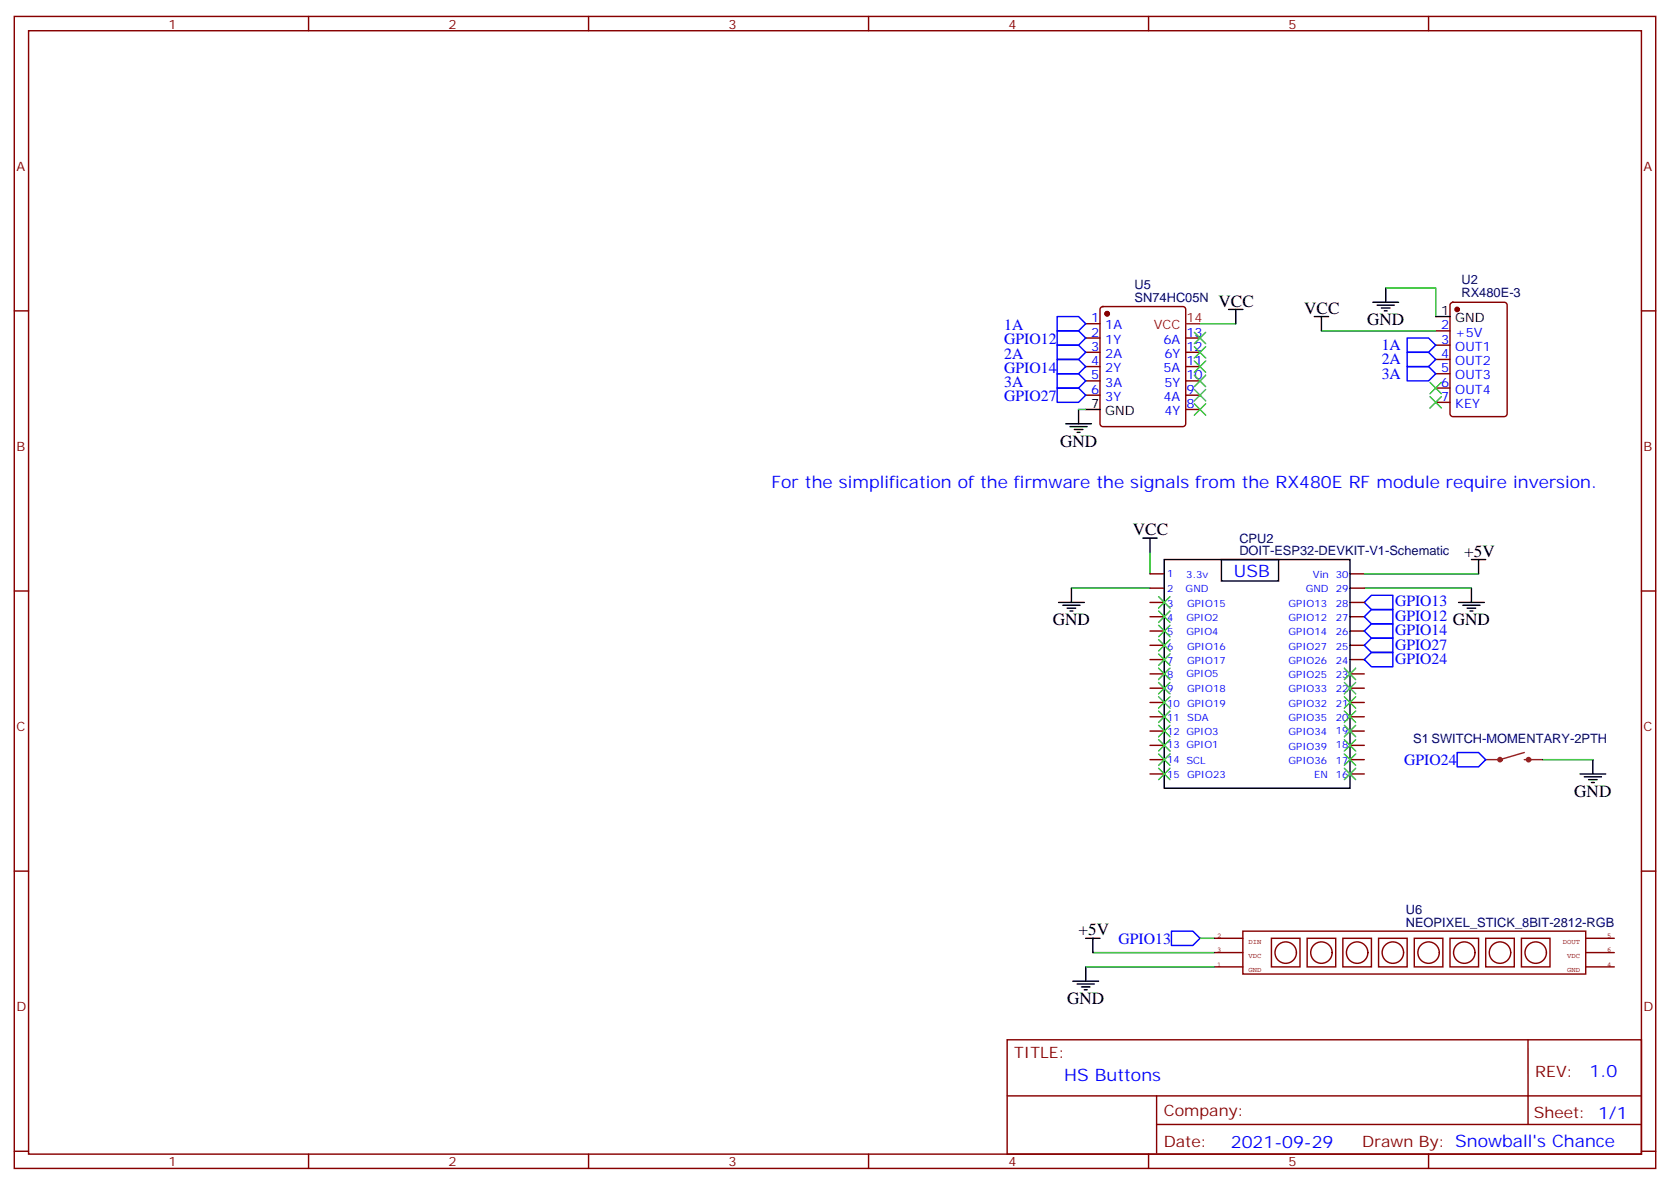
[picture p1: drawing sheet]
<svg xmlns="http://www.w3.org/2000/svg" width="412mm" height="292mm" viewBox="0 0 412 292" stroke-linecap="round" stroke-linejoin="round" font-family="sans-serif">
<g fill="none" stroke="#870000" stroke-width=".35">
<path d="M3.5 4.1h405.4v284.3h-405.4zM7.1 7.6h398.2v277.3h-398.2zM76.2 4.1v3.5M145.3 4.1v3.5M214.5 4.1v3.5M283.6 4.1v3.5M352.8 4.1v3.5M3.5 76.7h3.6M268.1 79.9h3.5M271.9 75.9l.4-.2h19.8a.71 .71 0 0 1 .7 .7v28.2a.76 .76 0 0 1-.7 .7h-19.8a.76 .76 0 0 1-.7-.7v-28.2zM358.3 74.8l.5-.2h12.7a.71 .71 0 0 1 .7 .7v26.8a.76 .76 0 0 1-.7 .7h-12.7a.76 .76 0 0 1-.7-.7v-26.8zM405.3 76.7h3.6"/>
<path d="M268.1 83.4h3.5M268.1 87h3.5M268.1 90.5h3.5M268.1 94h3.5M268.1 97.5h3.5M292.8 83.4h3.5M292.8 87h3.5M292.8 90.5h3.5M292.8 94h3.5M292.8 97.5h3.5M354.5 81.7h3.6M354.5 85.2h3.6"/>
<path d="M354.5 88.7h3.6M354.5 92.3h3.6M354.5 95.8h3.6M354.5 99.3h3.6M292.8 101.1h3.5M3.5 145.9h3.6M284 159.3h3.5M284 155.8h3.5M284 152.2h3.5M284 148.7h3.5M284 145.2h3.5M284 141.6h3.5"/>
<path d="M333.4 159.3h3.5M333.4 155.8h3.5M333.4 152.2h3.5M333.4 148.7h3.5M333.4 145.2h3.5M333.4 141.6h3.5M405.3 145.9h3.6M284 176.9h3.5M284 173.4h3.5M284 169.9h3.5M284 166.3h3.5M284 162.8h3.5"/>
<path d="M333.4 176.9h3.5M333.4 173.4h3.5M333.4 169.9h3.5M333.4 166.3h3.5M333.4 162.8h3.5M284 191h3.5M284 187.5h3.5M284 184h3.5M284 180.4h3.5M333.4 191h3.5M333.4 187.5h3.5M333.4 184h3.5"/>
<path d="M333.4 180.4h3.5M3.5 215h3.6M405.3 215h3.6M248.7 256.6h156.6v28.3h-156.6zM377.3 256.7v20.8M248.7 270.5h156.5M285.6 277.5h119.6M285.6 270.5v14.1M3.5 284.2h3.6M76.2 284.9v3.5M145.3 284.9v3.5M214.5 284.9v3.5"/>
<path d="M283.6 284.9v3.5M352.8 284.9v3.5M405.3 284.2h3.6"/>
</g>
<g fill="#870000" stroke="#870000" stroke-width=".35">
<circle cx="359.8" cy="76.4" r=".53"/>
<circle cx="273.4" cy="77.4" r=".53"/>
</g>
<g fill="none" stroke="#000" stroke-width=".35">
<path d="M303.4 76.4h3.5M305.2 76.4v3.5M324.6 78.1h3.5M326.3 78.1v3.6M339 74.6h6.4M340.1 75.3h4.2M341.1 76h2.2M341.8 76.7h.7M342.2 71.1v3.5M354.5 78.1h3.6M263.2 104.6h6.3M264.2 105.3h4.3"/>
<path d="M265.3 106h2.1M266 106.7h.7M266.3 101.1v3.5M268.1 101.1h3.5M282.2 132.8h3.6M284 132.8v3.5M287.5 138.1h45.9v56.5h-45.9zM301.6 138.1h14.1v5.3h-14.1zM363.4 138.1h3.5M365.1 138.1v3.5M261.4 148.7h6.4M262.5 149.4h4.2"/>
<path d="M263.5 150.1h2.1M264.2 150.8h.7M264.6 145.2v3.5M360.2 148.7h6.3M361.2 149.4h4.3M362.3 150.1h2.1M363 150.8h.7M363.4 145.2v3.5M390.2 191h6.3M391.2 191.7h4.3M392.3 192.4h2.1M393 193.1h.7"/>
<path d="M393.3 187.5v3.5M268.1 238.7v3.5M268.1 231.6h3.5M269.9 231.6v3.5M264.9 242.2h6.4M266 242.9h4.2M267.1 243.6h2.1M267.8 244.3h.7"/>
</g>
<path d="M292.8 79.9h3.5" fill="none" stroke="#f00" stroke-width=".35"/>
<g fill="none" stroke="#850000" stroke-width=".35">
<path d="M299.9 238.7h7M299.9 231.6h7M299.9 235.1h7M306.9 229.8h84.7v10.6h-84.7zM314 231.6h7v7.1h-7zM322.8 231.6h7v7.1h-7zM331.6 231.6h7.1v7.1h-7.1zM340.4 231.6h7.1v7.1h-7.1zM349.2 231.6h7.1v7.1h-7.1zM358.1 231.6h7v7.1h-7zM366.9 231.6h7v7.1h-7zM375.7 231.6h7.1v7.1h-7.1z"/>
<path d="M391.6 238.7h7M391.6 231.6h7M391.6 235.1h7"/>
<circle cx="317.5" cy="235.1" r="2.65"/>
<circle cx="326.3" cy="235.1" r="2.65"/>
<circle cx="335.1" cy="235.1" r="2.65"/>
<circle cx="344" cy="235.1" r="2.65"/>
<circle cx="352.8" cy="235.1" r="2.65"/>
<circle cx="361.6" cy="235.1" r="2.65"/>
<circle cx="370.4" cy="235.1" r="2.65"/>
<circle cx="379.2" cy="235.1" r="2.65"/>
</g>
<path d="M296.3 79.9h8.9M342.2 71.1h12.3v7M326.3 81.7h28.2M266.3 101.1h1.8M284 136.3v5.3M264.6 145.2h19.4M336.9 145.2h26.5M336.9 141.6h28.2M381 187.5h12.3M268.1 238.7h31.8M269.9 235.1h30M296.3 231.6h3.6" fill="none" stroke="#008700" stroke-width=".35"/>
<g fill="none" stroke="#00f" stroke-width=".35">
<path d="M261.1 78.1h5.2l1.8 1.8-1.8 1.8h-5.2zM261.1 81.7h5.2l1.8 1.7-1.8 1.8h-5.2zM261.1 85.2h5.2l1.8 1.8-1.8 1.7h-5.2zM261.1 88.7h5.2l1.8 1.8-1.8 1.8h-5.2zM261.1 92.3h5.2l1.8 1.7-1.8 1.8h-5.2zM261.1 95.8h5.2l1.8 1.7-1.8 1.8h-5.2zM347.5 83.4h5.3l1.7 1.8-1.7 1.8h-5.3zM347.5 87h5.3l1.7 1.7-1.7 1.8h-5.3zM347.5 90.5h5.3l1.7 1.8-1.7 1.7h-5.3zM336.9 148.7l1.8-1.8h5.3v3.6h-5.3zM336.9 159.3l1.8-1.8h5.3v3.5h-5.3zM338.7 150.5h5.3v3.5h-5.3l-1.8-1.8z"/>
<path d="M338.7 154h5.3v3.5h-5.3l-1.8-1.7zM338.7 161h5.3v3.6h-5.3l-1.8-1.8zM359.8 185.7h5.3l1.8 1.8-1.8 1.8h-5.3zM289.3 229.8h5.3l1.7 1.8-1.7 1.8h-5.3z"/>
</g>
<g fill="none" stroke="#3c3" stroke-width=".35">
<path d="M294.9 82l2.8 2.8M294.9 85.5l2.8 2.9M294.9 89.1l2.8 2.8M294.9 92.6l2.8 2.8M294.9 96.1l2.8 2.9M294.9 99.7l2.8 2.8M297.7 82l-2.8 2.8M297.7 85.5l-2.8 2.9M297.7 89.1l-2.8 2.8M297.7 92.6l-2.8 2.8M297.7 96.1l-2.8 2.9M297.7 99.7l-2.8 2.8"/>
<path d="M353.1 94.4l2.9 2.8M353.1 97.9l2.9 2.8M356 94.4l-2.9 2.8M356 97.9l-2.9 2.8M286.1 150.8l2.8 2.8M286.1 154.3l2.8 2.9M286.1 157.9l2.8 2.8M286.1 147.3l2.8 2.8M288.9 150.8l-2.8 2.8M288.9 154.3l-2.8 2.9M288.9 157.9l-2.8 2.8M288.9 147.3l-2.8 2.8"/>
<path d="M286.1 161.4l2.8 2.8M286.1 164.9l2.8 2.8M286.1 168.5l2.8 2.8M286.1 172l2.8 2.8M286.1 175.5l2.8 2.8M286.1 179l2.8 2.9M288.9 161.4l-2.8 2.8M288.9 164.9l-2.8 2.8M288.9 168.5l-2.8 2.8M288.9 172l-2.8 2.8M288.9 175.5l-2.8 2.8M288.9 179l-2.8 2.9"/>
<path d="M332 164.9l2.8 2.8M332 168.5l2.8 2.8M332 172l2.8 2.8M332 175.5l2.8 2.8M332 179l2.8 2.9M334.8 164.9l-2.8 2.8M334.8 168.5l-2.8 2.8M334.8 172l-2.8 2.8M334.8 175.5l-2.8 2.8M334.8 179l-2.8 2.9M286.1 182.6l2.8 2.8M286.1 186.1l2.8 2.8"/>
<path d="M286.1 189.6l2.8 2.8M288.9 182.6l-2.8 2.8M288.9 186.1l-2.8 2.8M288.9 189.6l-2.8 2.8M332 182.6l2.8 2.8M332 186.1l2.8 2.8M332 189.6l2.8 2.8M334.8 182.6l-2.8 2.8M334.8 186.1l-2.8 2.8M334.8 189.6l-2.8 2.8"/>
</g>
<path d="M376.4 185.7l-6 1.8h-3.5M376.4 187.5h4.6" fill="none" stroke="#8c2424" stroke-width=".35"/>
<g fill="none" stroke="#8c2424" stroke-width=".71">
<circle cx="370.4" cy="187.5" r=".35"/>
<circle cx="377.5" cy="187.5" r=".35"/>
</g>
<g font-size="4.2">
<text x="300.9" y="75.7">VCC</text>
<text x="322.1" y="77.4">VCC</text>
<text x="337.6" y="80.3">GND</text>
<text x="261.8" y="110.2">GND</text>
<text x="279.8" y="132.1">VCC</text>
<text x="361.6" y="137.4">+5V</text>
<text x="260" y="154.3">GND</text>
<text x="388.8" y="196.7">GND</text>
<text x="266.3" y="230.9">+5V</text>
<text x="263.5" y="247.8">GND</text>
</g>
<g font-size="4.2" fill="#00f">
<text x="190.5" y="120.5">For the simplification of the firmware the signals from the RX480E RF module require inversion.</text>
<text x="304.7" y="142.4">USB</text>
<text x="262.8" y="266.9">HS Buttons</text>
<text x="392.5" y="265.9">1.0</text>
<text x="304" y="283.3">2021-09-29</text>
</g>
<g font-size="3.9" fill="#00f">
<text x="248" y="81.4">1A</text>
<text x="248" y="85">GPIO12</text>
<text x="248" y="88.5">2A</text>
<text x="341.2" y="86.4">1A</text>
<text x="341.2" y="89.9">2A</text>
<text x="248" y="92">GPIO14</text>
<text x="248" y="95.5">3A</text>
<text x="341.2" y="93.4">3A</text>
<text x="248" y="99.1">GPIO27</text>
<text x="344.5" y="149.5">GPIO13</text>
<text x="344.5" y="153.3">GPIO12 GND</text>
<text x="344.5" y="156.8">GPIO14</text>
<text x="344.5" y="160.3">GPIO27</text>
<text x="344.5" y="163.9">GPIO24</text>
<text x="346.8" y="188.9">GPIO24</text>
<text x="276.2" y="233.1">GPIO13</text>
</g>
<g font-size="3.9" fill="#800">
<text x="250.5" y="261.2">TITLE:</text>
<text x="379.1" y="265.9">REV:</text>
<text x="287.4" y="275.4">Company:</text>
<text x="378.7" y="276">Sheet: 1/1</text>
<text x="287.4" y="283.1">Date:</text>
<text x="336.4" y="283.2">Drawn By: Snowball's Chance</text>
</g>
<g font-size="3.2" fill="#800">
<text x="41.6" y="7.1">1</text>
<text x="110.8" y="7.1">2</text>
<text x="179.9" y="7.1">3</text>
<text x="249.1" y="7.1">4</text>
<text x="318.2" y="7.1">5</text>
<text x="4.1" y="42.2">A</text>
<text x="405.9" y="42.2">A</text>
<text x="4.1" y="111.3">B</text>
<text x="405.9" y="111.3">B</text>
<text x="4.1" y="180.4">C</text>
<text x="405.9" y="180.4">C</text>
<text x="4.1" y="249.6">D</text>
<text x="405.9" y="249.6">D</text>
<text x="41.6" y="287.9">1</text>
<text x="110.8" y="287.9">2</text>
<text x="179.9" y="287.9">3</text>
<text x="249.1" y="287.9">4</text>
<text x="318.2" y="287.9">5</text>
</g>
<g font-size="3.2" fill="#000080">
<text x="280.2" y="71.4">U5</text>
<text x="360.9" y="70">U2</text>
<text x="280.2" y="74.6">SN74HC05N</text>
<text x="360.9" y="73.2">RX480E-3</text>
<text x="306.1" y="137.1">DOIT-ESP32-DEVKIT-V1-Schematic</text>
<text x="306.1" y="134">CPU2</text>
<text x="349" y="183.3">S1 SWITCH-MOMENTARY-2PTH</text>
<text x="347.1" y="225.6">U6</text>
<text x="347.1" y="228.8">NEOPIXEL_STICK_8BIT-2812-RGB</text>
</g>
<g font-size="3.2">
<text x="355.9" y="77.8">1</text>
<text x="359.4" y="79.6">GND</text>
<text x="269.4" y="100.7">7</text>
<text x="272.9" y="102.5">GND</text>
</g>
<g font-size="3.2" fill="#00f">
<text x="269.4" y="79.6">1</text>
<text x="269.4" y="83.1">2</text>
<text x="272.9" y="81.3">1A</text>
<text x="293" y="83.1">13</text>
<text x="355.9" y="81.3">2</text>
<text x="359.4" y="83.1">+5V</text>
<text x="269.4" y="86.6">3</text>
<text x="272.9" y="84.8">1Y</text>
<text x="272.9" y="88.4">2A</text>
<text x="287.3" y="84.8">6A</text>
<text x="287.5" y="88.4">6Y</text>
<text x="293" y="86.6">12</text>
<text x="355.9" y="84.8">3</text>
<text x="355.9" y="88.4">4</text>
<text x="359.4" y="86.6">OUT1</text>
<text x="269.4" y="90.1">4</text>
<text x="269.4" y="93.7">5</text>
<text x="272.9" y="91.9">2Y</text>
<text x="272.9" y="95.4">3A</text>
<text x="287.3" y="91.9">5A</text>
<text x="287.5" y="95.4">5Y</text>
<text x="293" y="93.7">10</text>
<text x="293" y="90.1">11</text>
<text x="355.9" y="91.9">5</text>
<text x="355.9" y="95.4">6</text>
<text x="359.4" y="90.1">OUT2</text>
<text x="359.4" y="93.7">OUT3</text>
<text x="269.4" y="97.2">6</text>
<text x="272.9" y="99">3Y</text>
<text x="287.3" y="99">4A</text>
<text x="293" y="100.7">8</text>
<text x="293" y="97.2">9</text>
<text x="355.9" y="99">7</text>
<text x="359.4" y="97.2">OUT4</text>
<text x="359.4" y="100.7">KEY</text>
<text x="287.5" y="102.5">4Y</text>
</g>
<g font-size="3.2" fill="#f00">
<text x="284.9" y="81.3">VCC</text>
<text x="293" y="79.6">14</text>
</g>
<g font-size="2.5" fill="#00f">
<text x="288.2" y="142.3">1</text>
<text x="293" y="142.7">3.3v</text>
<text x="324.2" y="142.7">Vin</text>
<text x="329.9" y="142.7">30</text>
<text x="288.2" y="149.8">3</text>
<text x="288.2" y="146.2">2</text>
<text x="292.8" y="146.2">GND</text>
<text x="293.2" y="149.8">GPIO15</text>
<text x="318.2" y="149.8">GPIO13</text>
<text x="322.4" y="146.2">GND</text>
<text x="329.9" y="149.8">28</text>
<text x="329.9" y="146.2">29</text>
<text x="288.2" y="153.3">4</text>
<text x="293" y="153.3">GPIO2</text>
<text x="318.2" y="153.3">GPIO12</text>
<text x="329.9" y="153.3">27</text>
<text x="288.2" y="160.3">6</text>
<text x="288.2" y="156.8">5</text>
<text x="293" y="156.8">GPIO4</text>
<text x="293.2" y="160.3">GPIO16</text>
<text x="318.2" y="160.3">GPIO27</text>
<text x="318.2" y="156.8">GPIO14</text>
<text x="329.9" y="160.3">25</text>
<text x="329.9" y="156.8">26</text>
<text x="288.2" y="167.4">8</text>
<text x="288.2" y="163.9">7</text>
<text x="293" y="167">GPIO5</text>
<text x="293.2" y="163.9">GPIO17</text>
<text x="318.2" y="167.4">GPIO25</text>
<text x="318.2" y="163.9">GPIO26</text>
<text x="329.9" y="167.4">23</text>
<text x="329.9" y="163.9">24</text>
<text x="288.2" y="170.9">9</text>
<text x="293.2" y="170.9">GPIO18</text>
<text x="318.2" y="170.9">GPIO33</text>
<text x="329.9" y="170.9">22</text>
<text x="288.2" y="178">11</text>
<text x="288.2" y="174.4">10</text>
<text x="293.2" y="174.4">GPIO19</text>
<text x="293.2" y="178">SDA</text>
<text x="318.2" y="178">GPIO35</text>
<text x="318.2" y="174.4">GPIO32</text>
<text x="329.9" y="178">20</text>
<text x="329.9" y="174.4">21</text>
<text x="288.2" y="184.7">13 GPIO1</text>
<text x="288.2" y="181.5">12 GPIO3</text>
<text x="318.2" y="185">GPIO39</text>
<text x="318.2" y="181.5">GPIO34</text>
<text x="329.9" y="184.7">18</text>
<text x="329.9" y="181.2">19</text>
<text x="288.2" y="188.2">14 SCL</text>
<text x="318.2" y="188.6">GPIO36</text>
<text x="329.9" y="188.6">17</text>
<text x="288.2" y="192.1">15</text>
<text x="293.2" y="192.1">GPIO23</text>
<text x="324.6" y="192.1">EN</text>
<text x="329.9" y="192.1">16</text>
</g>
<g font-size="1.8" fill="#840000">
<text x="300.6" y="231.6">2</text>
<text x="308.3" y="232.9">DIN</text>
<text x="385.9" y="232.9">DOUT</text>
<text x="396.9" y="231.6">5</text>
<text x="300.6" y="238.6">1</text>
<text x="300.6" y="235.1">3</text>
<text x="308.3" y="240">GND</text>
<text x="308.3" y="236.4">VDC</text>
<text x="387" y="236.4">VDC</text>
<text x="387" y="240">GND</text>
<text x="396.9" y="235.1">6</text>
<text x="396.9" y="238.6">4</text>
</g>
</svg>
